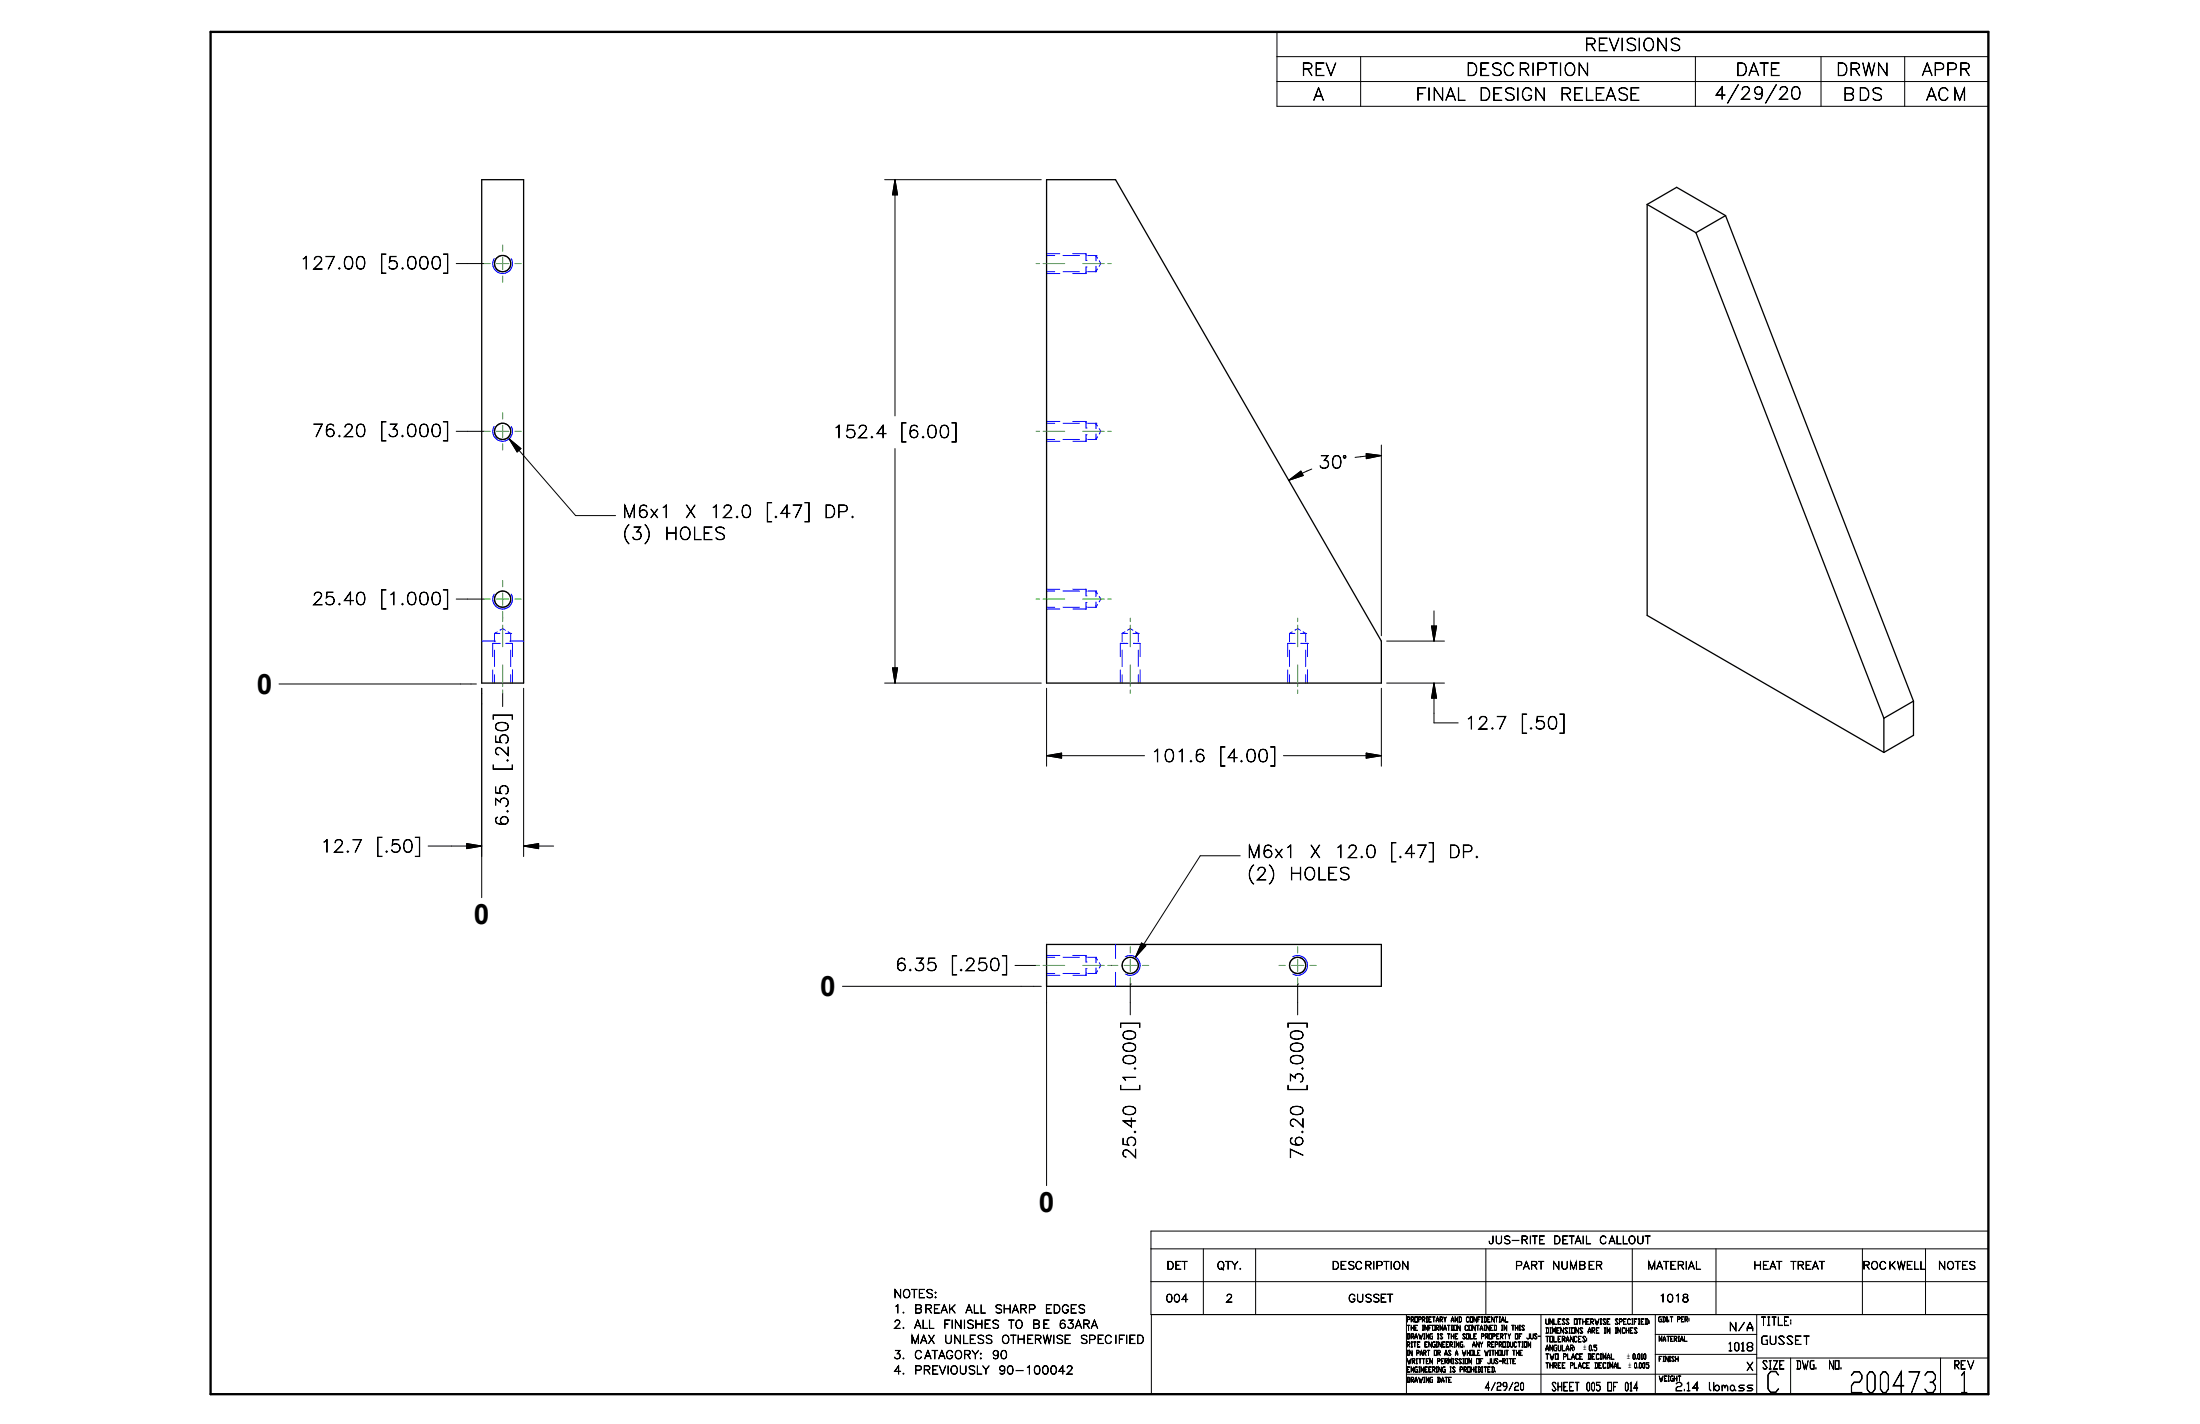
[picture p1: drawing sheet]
<svg xmlns="http://www.w3.org/2000/svg" width="432mm" height="279mm" viewBox="0 0 432 279" stroke-linecap="round" stroke-linejoin="round" font-family="sans-serif">
<g fill="none" stroke="#00f" stroke-width=".2">
<path d="M97 50.7a1.94 1.94 0 0 0 1.7 3 1.94 1.94 0 0 0 1.6-3M205.4 53.3h1.6M205.4 50.1h1.6M205.4 53.7h2.6M205.4 49.8h2.6M208.6 53.3h3.3M208.6 50.1h3.3M210.6 49.8h2.6v1.3M213.2 51.1h.1M213.2 52.4h.1M213.2 52.4v1.3h-2.6M213.5 53.3h1.6"/>
<path d="M213.5 50.1h1.6M215.1 50.1h.1M215.1 50.1v1.1M215.1 52.2v1.1M215.1 50.1l.3 .5M215.4 52.8l-.3 .5M215.7 51.2l.4 .5-.4 .5M97 83.7a1.94 1.94 0 0 0 1.7 2.9 1.94 1.94 0 0 0 1.6-2.9M205.4 86.2h1.6M205.4 83.1h1.6M205.4 86.6h2.6M205.4 82.7h2.6"/>
<path d="M208.6 86.2h3.3M208.6 83.1h3.3M210.6 82.7h2.6v1.3M213.2 84h.1M213.2 85.3h.1M213.2 85.3v1.3h-2.6M213.5 86.2h1.6M213.5 83.1h1.6M215.1 83.1h.1M215.1 83.1v1M215.1 85.2v1M215.1 83.1l.3 .5"/>
<path d="M215.4 85.7l-.3 .5M215.7 84.1l.4 .5-.4 .6M97 116.6a1.94 1.94 0 0 0 1.7 2.9 1.94 1.94 0 0 0 1.6-2.9M205.4 119.1h1.6M205.4 116h1.6M205.4 119.5h2.6M205.4 115.6h2.6M208.6 119.1h3.3M208.6 116h3.3M210.6 115.6h2.6v1.3M213.2 116.9h.1M213.2 118.2h.1"/>
<path d="M213.2 118.2v1.3h-2.6M213.5 119.1h1.6M213.5 116h1.6M215.1 116v1M215.1 118.1v1M215.1 116l.3 .5M215.4 118.6l-.3 .5M215.7 117l.4 .5-.4 .6M94.5 125.8h2.8M96.7 131.4v2.6M97.1 124.3h1M97.1 124.3v1.6"/>
<path d="M97.1 127.5v3.3M97.1 132.4v1.6M97.6 124l-.5 .3M98 126.2h.1M98 126.2h-1.3v2.6M98.1 123.7l.6-.4 .5 .4M99.2 124.3h1M99.3 126.2h.1M99.3 126.2h1.3v2.6M99.7 124l.5 .3M100 125.8h2.8M100.2 124.3h.1"/>
<path d="M100.2 124.3v1.6M100.2 127.5v3.3M100.2 132.4v1.6M100.6 131.4v2.6M219.9 131.4v2.6M220.2 124.3h1.1M220.2 124.3v1.6M220.2 127.5v3.3M220.2 132.4v1.6M220.8 124l-.6 .3M221.2 126.2h.1M221.2 126.2h-1.3v2.6"/>
<path d="M221.3 123.7l.5-.4 .6 .4M222.4 124.3h1M222.5 126.2h.1M222.5 126.2h1.3v2.6M222.9 124l.5 .3M223.4 124.3h.1M223.4 124.3v1.6M223.4 127.5v3.3M223.4 132.4v1.6M223.8 131.4v2.6M252.7 131.4v2.6M253.1 124.3h1.1"/>
<path d="M253.1 124.3v1.6M253.1 127.5v3.3M253.1 132.4v1.6M253.6 124l-.5 .3M254 126.2h.1M254 126.2h-1.3v2.6M254.2 123.7l.5-.4 .5 .4M255.2 124.3h1.1M255.3 126.2h.1M255.3 126.2h1.3M255.8 124l.5 .3M256.3 124.3h.1"/>
<path d="M256.3 124.3v1.6M256.3 127.5v3.3M256.3 132.4v1.6M256.6 126.2h.1M256.6 126.2v2.6M256.6 131.4v2.6M205.4 191.4h2.6M205.4 191h1.6M205.4 187.8h1.6M205.4 187.5h2.6M208.6 191h3.3M208.6 187.8h3.3"/>
<path d="M210.6 187.5h2.6v1.3M213.2 188.8h.1M213.2 190.1h.1M213.2 190.1v1.3h-2.6M213.5 191h1.6M213.5 187.8h1.6M215.1 187.8v1.1M215.1 189.9v1.1M215.1 187.8l.3 .6M215.4 190.5l-.3 .5M215.7 188.9l.4 .5-.4 .5M218.9 185.3v2.8"/>
<path d="M218.9 190.8v2.7M220.9 187.7a1.95 1.95 0 0 1 2.9 1.7 1.95 1.95 0 0 1-2.9 1.7M253.7 187.7a1.94 1.94 0 0 1 2.9 1.7 1.94 1.94 0 0 1-2.9 1.7"/>
</g>
<g fill="none" stroke="#000" stroke-width=".25">
<path d="M94.5 35.3h8.3v98.7h-8.3zM205.4 35.3h13.5l52.2 90.5v8.2h-65.7zM323.3 40.1l5.8-3.3 9.6 5.5M323.3 40.1v80.7l46.5 26.8M323.3 40.1l9.6 5.6M332.9 45.7l36.9 95.2M338.7 42.3l36.9 95.3M338.7 42.3l-5.8 3.4M375.6 137.6v6.7l-5.8 3.3M375.6 137.6l-5.8 3.3M369.8 140.9v6.7M205.4 185.3h65.7v8.2h-65.7z"/>
<circle cx="98.7" cy="51.7" r="1.6"/>
<circle cx="98.7" cy="84.6" r="1.59"/>
<circle cx="98.7" cy="117.6" r="1.59"/>
<circle cx="221.8" cy="189.4" r="1.59"/>
<circle cx="254.7" cy="189.4" r="1.59"/>
</g>
<path d="M41.3 6.3h349v267.3h-349z" fill="none" stroke="#000" stroke-width=".46"/>
<g fill="none" stroke="#000" stroke-width=".2">
<path d="M250.6 6.3h139.7v14.6h-139.7zM250.6 11.1h139.7M250.6 16h139.7M267.1 11.1v9.8M332.8 11.1v9.8M357.4 11.1v9.8M373.8 11.1v9.8M173.6 35.3h30.8M175.7 35.3v46.3M175.7 35.3l.5 2.9h-1zM89.5 51.7h5.5M89.5 84.6h5.5"/>
<path d="M99.9 86.1l13.1 15.1h7.8M99.9 86.1l2.3 1.9-.7 .7zM175.7 88v46M252.9 94.2l2.4-1.8 .5 .9zM257.5 92l-4.6 2.2M268.1 89l3 .4-2.9 .6zM271.1 87.3v37.4M271.1 89.4l-3 .1-2.1 .2M89.5 117.5h5.5M281.5 119.9v5.9M54.8 134.2h38.7M94.5 135v41.1"/>
<path d="M98.7 121.2v.1M98.7 136.1v2.5M102.8 135v33.1M173.6 134h30.8M175.2 131.1h1l-.5 2.9zM205.4 135v15.3M271.1 135v15.3M272.2 134h11.3M272.2 125.8h11.3M281 122.8h1l-.5 3zM281.5 134v7.8h4.7M281.5 134l.5 3h-1z"/>
<path d="M205.4 148.3h19.2M205.4 148.3l3-.5v1zM251.9 148.3h19.2M268.1 147.8l3 .5-3 .5zM84 166h10.5M91.6 165.5l2.9 .5-2.9 .5zM102.8 166h5.9M102.8 166l2.9-.5v1zM243.4 167.9h-7.8l-12.7 19.9M165.4 193.5h39M199.2 189.4h4.2M205.4 190.4v42.2"/>
<path d="M218.1 189.4h.1M221.8 193.1h.1M221.8 193.1v6M224.1 185l.8 .6-2 2.2zM254.7 193.1h.1M254.7 193.1v6M225.9 245h164.4M225.9 251.5h164.4M226 257.9v15.7h164.3v-32.1h-164.4v16.4h164.4M236.2 245v12.9M246.4 245v12.9M276 257.9v15.7"/>
<path d="M291.6 245v12.9M302.4 257.9v15.7M320.4 245v12.9M324.9 257.9v15.7M336.8 245v12.9M344.8 257.9v15.7M365.5 245v12.9M377.9 245v12.9M276 269.6h68.8M324.9 261.8h19.9M324.9 265.7h19.9M344.8 266.5h45.5"/>
<path d="M351.4 266.5v7.1M380.9 266.5v7.1"/>
</g>
<path d="M175.7 35.3l.5 2.9h-1zM99.9 86.1l2.3 1.9-.7 .7zM252.9 94.2l2.4-1.8 .5 .9zM268.1 89l3 .4-2.9 .6zM175.2 131.1h1l-.5 2.9zM281 122.8h1l-.5 3zM281.5 134l.5 3h-1zM205.4 148.3l3-.5v1zM268.1 147.8l3 .5-3 .5zM91.6 165.5l2.9 .5-2.9 .5zM102.8 166l2.9-.5v1zM224.1 185l.8 .6-2 2.2z" fill="#000" stroke="#000" stroke-width=".2"/>
<g fill="none" stroke="#23a718" stroke-width=".2">
<path d="M95 51.7h1.2M97.4 51.7h2.5M98.7 48.1v1.2M98.7 50.5v2.4M98.7 54.2v1.2M101.1 51.7h1.2M203.4 51.7h.6M204.7 51.7h4.3M212.5 51.7h4.2M217.4 51.7h.7M95 84.6h1.2M97.4 84.6h2.5"/>
<path d="M98.7 81v1.2M98.7 83.4v2.4M98.7 87.1v1.2M101.1 84.6h1.2M203.4 84.6h.6M204.7 84.6h4.3M212.5 84.6h4.2M217.4 84.6h.7M95 117.5h1.2M97.4 117.5h2.5M98.7 113.9v1.2M98.7 116.3v2.5"/>
<path d="M98.7 120v1.2M101.1 117.5h1.2M203.4 117.5h.6M204.7 117.5h4.3M212.5 117.5h4.2M217.4 117.5h.7M98.7 121.3v.7M98.7 122.7v4.2M98.7 130.5v4.2M98.7 135.4v.7M221.8 121.3v.7M221.8 122.7v4.2"/>
<path d="M221.8 130.5v4.2M221.8 135.4v.7M254.7 121.3v.7M254.7 122.7v4.2M254.7 130.5v4.2M254.7 135.4v.7M203.4 189.4h.6M204.7 189.4h4.3M212.5 189.4h4.2M217.4 189.4h.7M218.2 189.4h1.2M220.6 189.4h2.5"/>
<path d="M221.8 185.8v1.2M221.8 188.2v2.4M221.8 191.8v1.3M224.3 189.4h1.2M251 189.4h1.3M253.5 189.4h2.4M254.7 185.8v1.2M254.7 188.2v2.4M254.7 191.8v1.3M257.1 189.4h1.2"/>
</g>
<g font-size="5.7">
<text x="346.5" y="273.2">C</text>
<text x="362.9" y="273.3">200473</text>
<text x="384.5" y="273.3">1</text>
</g>
<g font-size="5.5">
<text x="50.4" y="136.2">0</text>
<text x="93" y="181.4">0</text>
<text x="161" y="195.5">0</text>
<text x="203.9" y="237.9">0</text>
</g>
<g font-size="3.3">
<text x="310.9" y="9.9">REVISIONS</text>
<text x="255.4" y="14.8">REV</text>
<text x="287.7" y="14.8">DESCRIPTION</text>
<text x="340.6" y="14.8">DATE</text>
<text x="360.3" y="14.8">DRWN</text>
<text x="377.2" y="14.8">APPR</text>
<text x="257.7" y="19.7">A</text>
<text x="277.8" y="19.7">FINAL</text>
<text x="290.2" y="19.7">DESIGN</text>
<text x="306.1" y="19.7">RELEASE</text>
<text x="336.5" y="19.5">4/29/20</text>
<text x="361.7" y="19.7">BDS</text>
<text x="378" y="19.7">ACM</text>
<text x="58.8" y="52.8">127.00</text>
<text x="74.5" y="52.8">[5.000]</text>
<text x="61.2" y="85.7">76.20</text>
<text x="74.6" y="85.7">[3.000]</text>
<text x="163.4" y="85.9">152.4</text>
<text x="176.6" y="85.9">[6.00]</text>
<text x="258.7" y="91.9">30°</text>
<text x="122.1" y="101.6">M6x1</text>
<text x="134.4" y="101.6">X</text>
<text x="139.3" y="101.6">12.0</text>
<text x="150.3" y="101.6">[.47]</text>
<text x="161.7" y="101.6">DP.</text>
<text x="122.1" y="105.9">(3)</text>
<text x="130.4" y="105.9">HOLES</text>
<text x="61.2" y="118.7">25.40</text>
<text x="74.6" y="118.7">[1.000]</text>
<text x="287.5" y="143">12.7</text>
<text x="298.4" y="143">[.50]</text>
<text x="225.9" y="149.5">101.6</text>
<text x="239.2" y="149.5">[4.00]</text>
<text x="99.7" y="151.3" transform="rotate(-90 99.7 151.3)">[.250]</text>
<text x="62.9" y="167.2">12.7</text>
<text x="73.8" y="167.2">[.50]</text>
<text x="99.7" y="162.2" transform="rotate(-90 99.7 162.2)">6.35</text>
<text x="244.7" y="168.3">M6x1</text>
<text x="244.7" y="172.6">(2)</text>
<text x="253" y="172.6">HOLES</text>
<text x="257" y="168.3">X</text>
<text x="261.9" y="168.3">12.0</text>
<text x="272.8" y="168.3">[.47]</text>
<text x="284.2" y="168.3">DP.</text>
<text x="175.7" y="190.5">6.35</text>
<text x="186.6" y="190.5">[.250]</text>
<text x="222.9" y="214.2" transform="rotate(-90 222.9 214.2)">[1.000]</text>
<text x="255.7" y="214.2" transform="rotate(-90 255.7 214.2)">[3.000]</text>
<text x="222.9" y="227.5" transform="rotate(-90 222.9 227.5)">25.40</text>
<text x="255.7" y="227.5" transform="rotate(-90 255.7 227.5)">76.20</text>
</g>
<g font-size="2.3">
<text x="339.3" y="261.1">N/A</text>
<text x="345.5" y="260.1">TITLE:</text>
<text x="345.5" y="263.8">GUSSET</text>
<text x="339.1" y="265.1">1018</text>
<text x="342.7" y="268.9">X</text>
<text x="345.8" y="268.6">SIZE</text>
<text x="352.5" y="268.6">DWG.</text>
<text x="358.9" y="268.6">NO.</text>
<text x="383.5" y="268.6">REV</text>
<text x="304.5" y="272.9">SHEET 005 OF 014</text>
<text x="328.7" y="272.9">2.14</text>
<text x="335.2" y="272.9">lbmass</text>
</g>
<g font-size="2.2">
<text x="175.3" y="254.6">NOTES:</text>
<text x="175.3" y="257.6">1.</text>
<text x="179.4" y="257.6">BREAK</text>
<text x="189.5" y="257.6">ALL</text>
<text x="195.2" y="257.6">SHARP</text>
<text x="205.1" y="257.6">EDGES</text>
<text x="175.3" y="260.6">2.</text>
<text x="178.7" y="263.6">MAX</text>
<text x="179.4" y="260.6">ALL</text>
<text x="185.1" y="260.6">FINISHES</text>
<text x="185.3" y="263.6">UNLESS</text>
<text x="196.5" y="263.6">OTHERWISE</text>
<text x="197.9" y="260.6">TO</text>
<text x="202.6" y="260.6">BE</text>
<text x="207.8" y="260.6">63ARA</text>
<text x="211.9" y="263.6">SPECIFIED</text>
<text x="175.3" y="266.6">3.</text>
<text x="175.3" y="269.6">4.</text>
<text x="179.4" y="266.6">CATAGORY:</text>
<text x="179.4" y="269.6">PREVIOUSLY</text>
<text x="194.6" y="266.6">90</text>
<text x="195.9" y="269.6">90-100042</text>
</g>
<g font-size="2.1">
<text x="292.1" y="244">JUS-RITE</text>
<text x="304.8" y="244">DETAIL</text>
<text x="313.9" y="244">CALLOUT</text>
<text x="228.9" y="249">DET</text>
<text x="238.8" y="249">QTY.</text>
<text x="261.4" y="249">DESCRIPTION</text>
<text x="297.3" y="249">PART</text>
<text x="304.6" y="249">NUMBER</text>
<text x="323.3" y="249">MATERIAL</text>
<text x="344.1" y="249">HEAT</text>
<text x="351.4" y="249">TREAT</text>
<text x="365.5" y="249">ROCKWELL</text>
<text x="380.4" y="249">NOTES</text>
<text x="228.8" y="255.5">004</text>
<text x="240.5" y="255.5">2</text>
<text x="264.6" y="255.5">GUSSET</text>
<text x="325.6" y="255.5">1018</text>
<text x="291.4" y="272.8">4/29/20</text>
</g>
<g font-size="1.5">
<text x="303.3" y="259.8">UNLESS OTHERWISE SPECIFIED:</text>
<text x="303.3" y="261.6">DIMENSIONS ARE IN INCHES</text>
<text x="303.3" y="263.3">TOLERANCES:</text>
<text x="303.3" y="265">ANGULAR:</text>
<text x="303.3" y="266.7">TWO PLACE DECIMAL</text>
<text x="303.3" y="268.4">THREE PLACE DECIMAL</text>
</g>
<g font-size="1.4">
<text x="276.1" y="259.4">PROPRIETARY AND CONFIDENTIAL</text>
<text x="276.1" y="261">THE INFORMATION CONTAINED IN THIS</text>
<text x="276.1" y="262.7">DRAWING IS THE SOLE PROPERTY OF JUS-</text>
<text x="325.4" y="259.3">GD&amp;T PER:</text>
<text x="325.5" y="263.2">MATERIAL</text>
<text x="276.1" y="264.3">RITE ENGINEERING.</text>
<text x="276.1" y="267.5">WRITTEN PERMISSION OF JUS-RITE</text>
<text x="276.1" y="269.2">ENGINEERING IS PROHIBITED.</text>
<text x="276.1" y="265.9">IN PART OR AS A WHOLE WITHOUT THE</text>
<text x="288.9" y="264.3">ANY REPRODUCTION</text>
<text x="310.8" y="265">`0.5</text>
<text x="319.4" y="266.7">`0.010</text>
<text x="319.7" y="268.4">`0.005</text>
<text x="325.5" y="267.1">FINISH</text>
<text x="276.1" y="271.2">DRAWING DATE</text>
<text x="325.5" y="271">WEIGHT</text>
</g>
</svg>
